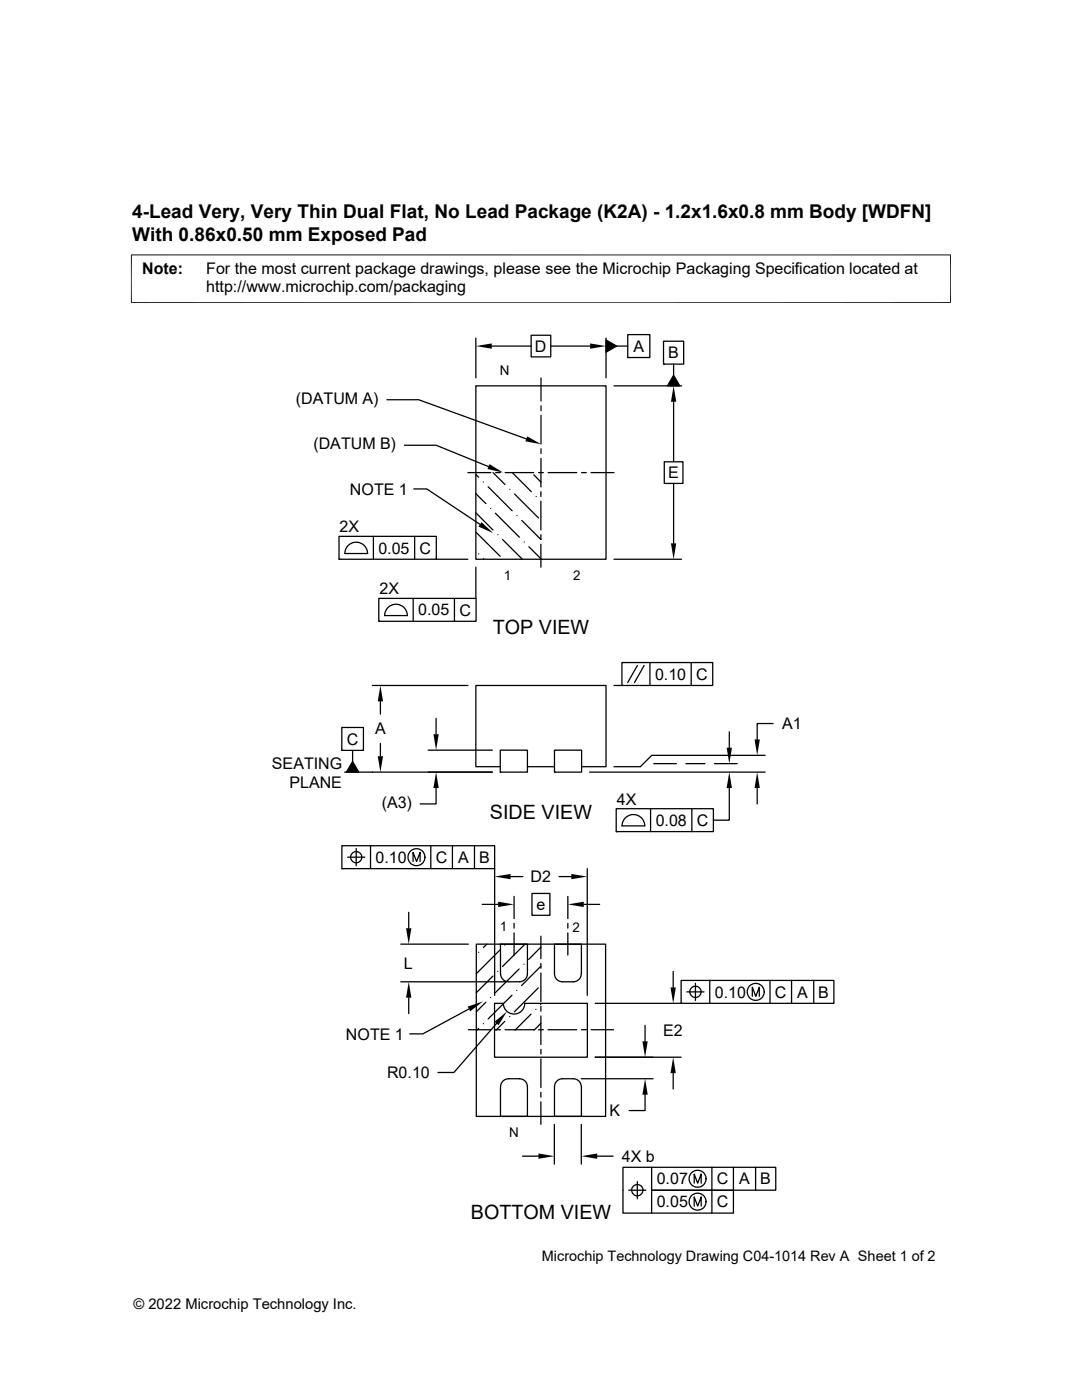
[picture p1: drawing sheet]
<svg xmlns="http://www.w3.org/2000/svg" width="216mm" height="279mm" viewBox="0 0 216 279" stroke-linecap="round" stroke-linejoin="round" font-family="sans-serif">
<g fill="none" stroke="#000" stroke-width=".25">
<path d="M77.2 79.8h6.3l21.5 7.8M95 77h25.9v34.6h-25.9zM95 67.5v7.9M98.1 69.1h7.9M106 66.9h3.9v4.3h-3.9zM107.9 75.4v4.6M109.9 69.1h7.9M120.9 67.9l2.1 1.2-2.1 1.2zM120.9 67.5v7.9M122.5 77h13.5M123 69.1h2.3M125.3 66.8h4.4v4.6h-4.4z"/>
<path d="M125.3 71.4h.1M132.4 68.1h4v4.6h-4zM132.4 72.7h.1M134.4 74.9l1.2 2.1h-2.4zM134.4 72.7v2.2M80.7 88.9h6.3l10.5 4.2M82.5 97.6h2.7l10.6 7M93.4 94.3h4.5M95 94.7l.5 .5M95 98.5l1.9 2M96.5 96.2h.1M97.4 97.2l4.8 4.7"/>
<path d="M98.4 94.3l2.4 2.4M98.9 94.3h.9M100.8 94.3h5.7M101.7 97.6h.1M102.2 94.3l3.8 3.8M102.7 98.6l4.8 4.8M106.5 94.8l1.4 1.4M107 99.1h.1M107.5 94.3h.9M107.9 98.1v1M107.9 81v.9M107.9 82.9v5.7"/>
<path d="M107.9 89.6v.9M107.9 91.5v5.7M109.4 94.3h5.7M116 94.3h1M117.9 94.3h4.6M132.5 92.2h3.8v4.3h-3.8zM134.4 80.2v12M134.4 96.5v11.9M67.6 107h19.5v4.6h-19.5zM67.6 111.6h.1M73.3 110.5a2.26 2.26 0 0 0-2.2-2.3 2.26 2.26 0 0 0-2.3 2.3h4.6M74.5 107v4.6"/>
<path d="M75.6 119.4h19.4v4.6h-19.4zM82.4 119.4v4.6M82.7 107v4.6M87 111.6h6.4M90.7 119.4v4.6M95 113.2v6.2M95 102.3l3.4 3.5M95 106.3l4.8 4.7M95.5 110.6h.1M96.5 111.5l.1 .1M97.9 101.5h.1M98.8 102.4l4.8 4.8"/>
<path d="M99.3 106.7h.1M100.3 107.7l3.9 3.9M103.1 102.9h.1M104.1 103.9l3.8 3.8v-1M104.6 108.2h.1M105.5 109.1l2.4 2.4M107.9 100v5.7M107.9 108.6v4.6M122.5 111.6h13.5M74.3 136.8h19.1M75.6 124h.1M75.9 140v2.5"/>
<path d="M76.7 122.9h4.6M76.8 122.9a2.26 2.26 0 0 1 2.2-2.3 2.26 2.26 0 0 1 2.3 2.3M122.5 136.8h1.6M124.1 132.2h18.1v4.6h-18.1zM127.2 132.8l-2 3.4M128.5 132.8l-1.9 3.4M129.7 132.2v4.6M137.9 132.2v4.6M68.2 145.2h4.3v4.6h-4.3zM68.2 149.8h.1M70.4 149.8v2.2M70.4 152l1.2 2.1h-2.5z"/>
<path d="M75.9 148.4v2.5M85.4 149.7h12.8M87 157.3v3.1h-3.2M87 143.4v3.1M98.2 154.1h-29.4M99.8 149.7h5.4v4.4h-5.4zM99.8 154.1h.1M99.8 153h-4.8v-16.2h25.9v16.2h-4.8M105.2 153h5.4M110.6 149.7h5.5v4.4h-5.5zM110.6 154.1h.1M117.6 154.1h35.1"/>
<path d="M130.5 152.4h4.5M136.9 152.4h3.8M142.6 152.4h4.5M145.5 157.3v6.4h-3.2M145.5 146v3.2M151.1 157.3v3.1M152.7 150.7h-22.7l-2.2 2.3h-5.3M154.3 144.4h-3.2v3.2M68.2 168.8h30.5v4.6h-30.5zM68.2 173.4h.1M69.4 171.1h3.4M71.1 169.4v3.4"/>
<path d="M73.9 168.8v4.6M82.4 171.9v-1.8l.7 1.8 .7-1.8v1.8M86 168.8v4.6M90.3 168.8v4.6M94.7 168.8v4.6M98.7 173.4v25.2M101.9 174.9h2.4M102.6 178.9v4.4M106.2 178.3h3.5v4.4h-3.5zM111.5 174.9h2.5M113.3 178.9v4.4M117.2 173.4v25.2"/>
<path d="M123 161.4h19.3v4.6h-19.3zM123 166h.1M124.9 163.1a2.27 2.27 0 0 1 2.4-.3 2.27 2.27 0 0 1 1.4 2h-4.6l.2-.9zM129.8 161.4v4.6M138 161.4v4.6M80 195.9h21M80 188.4h13.5M81.6 182.1v3.2M81.6 199.1v3.2M95 188.4h25.8v34.4h-25.8zM95.5 190.1h.1M96.2 180.5h3.2"/>
<path d="M97.1 188.4l-.6 .7M97.9 199.1h.1M98.4 194.8l-3.4 3.3M99.3 193.8h.1M99.8 189.6l-4.8 4.7M99.9 188.4h5.3v5.9a1.59 1.59 0 0 1-1.6 1.6h-2.1a1.59 1.59 0 0 1-1.6-1.6zM100.7 188.6h.1M102.2 198.6l-4.8 4.7M102.6 184.3v.9M102.6 186.2v4.4M103.1 197.7h.1M103.6 193.4l-4.8 4.7"/>
<path d="M104.5 192.4h.1M104.8 188.4l-4.5 4.5M107.4 197.2l-4.8 4.7M107.9 186.8v4.5M107.9 192.3v.9M107.9 194.2v5.7M107.9 189l-2.4 2.5M107.9 192.8l-3.8 3.9M113.3 184.3v.9M113.3 186.2v4.4M116 194.3a1.59 1.59 0 0 1-1.6 1.6h-2.2a1.59 1.59 0 0 1-1.6-1.6v-5.9h5.4v5.9M116.5 180.5h3.2"/>
<path d="M134.3 193.9v3.2M135.9 195.7h30.5v4.5h-30.5zM137.1 198h3.4M138.8 196.2v3.5M139.9 198a1.13 1.13 0 0 1-1.6 .9 1.13 1.13 0 0 1-.3-1.8 1.13 1.13 0 0 1 1.8 .4l.1 .5M141.6 195.7v4.5M150.1 198.8v-1.8l.7 1.8 .7-1.8v1.8M153.6 195.7v4.5M157.9 195.7v4.5M162.4 195.7v4.5M93.5 205.5h4.4M93.6 201.4l-9.2 4.9h-2.6"/>
<path d="M95.5 205.3l-.4 .3M96.5 204.3h.1M96.9 200l-1.9 1.9M98.7 200.2h1.7a2.14 2.14 0 0 0 2.2 2.2 2.14 2.14 0 0 0 2.1-2.2h12.5v10.8h-18.5zM98.9 205.5h.9M99.1 204.3l-8.5 9.7h-3.2M100.4 215.8l.8-.5h2.4a1.59 1.59 0 0 1 1.6 1.6v5.9h-5.3v-5.9l.2-.7zM100.7 203.8l-1.7 1.8M100.8 205.5h5.7M101.7 202.9h.1M106 202.4l-3.3 3.2M106.9 201.4h.1"/>
<path d="M107.5 205.5h.9M107.9 200.9v.9M107.9 202.8v5.7M107.9 209.4v1M107.9 211.3v5.7M107.9 218v.9M107.9 219.9v4.5M107.9 204.2l-1.3 1.4M107.9 200.4v.1M109.4 205.5h5.7M116 215.3h14.3M116 216.9a1.59 1.59 0 0 0-1.6-1.6h-2.2a1.59 1.59 0 0 0-1.6 1.6v5.9h5.4v-5.9"/>
<path d="M116 205.5h1M117.9 205.5h4.5M118.8 200.2h17.1M118.8 211h17.1M128.7 218.5v3.1h-3.2M128.7 204.6v3.2M134.3 214.2v3.1M135.9 200.2h.1M104.3 230.7h3.1M110.6 224.4v7.9M116 224.4v7.9M119.2 230.7h3.1"/>
<path d="M125.5 237.5h3.4M126 237.5a1.14 1.14 0 0 1 1.5-1.1 1.14 1.14 0 0 1 .5 1.8 1.14 1.14 0 0 1-1.9-.2l-.1-.5M127.2 235.8v3.4M130 233v4.5h16.3v4.6h-22v-9.1h30.5v4.5h-24.8v4.6M138.5 236.1v-1.8l.7 1.8 .7-1.8v1.8M142 233v9.1M146.3 233v4.5M150.8 233v4.5M138.5 240.7v-1.8l.7 1.8 .7-1.8v1.8"/>
<circle cx="71.1" cy="171.1" r="1.12"/>
<circle cx="83.1" cy="171.1" r="1.69"/>
<circle cx="150.8" cy="198" r="1.69"/>
<circle cx="139.2" cy="235.3" r="1.69"/>
<circle cx="139.2" cy="239.8" r="1.69"/>
</g>
<g fill="#000">
<path d="M95 69.1l3.1-.6v1.1zM117.8 68.5l3.1 .6-3.1 .5zM120.9 67.9l2.1 1.2-2.1 1.2zM134.4 74.9l1.2 2.1h-2.4zM97.7 92.6l2.7 1.7-3.1-.7zM105.2 87.1l2.8 1.6-3.2-.6zM134.4 77l.5 3.2h-1zM96.1 104.2l2.3 2.2-2.9-1.3zM133.9 108.4h1l-.5 3.2zM75.9 136.8l.5 3.2h-1zM70.4 152l1.2 2.1h-2.5zM75.4 150.9h1l-.5 3.2z"/>
<path d="M86.5 146.5h1l-.5 3.2zM87 154.1l.5 3.2h-1zM145 149.2h1l-.5 3.2zM145.5 154.1l.5 3.2h-1zM151.1 154.1l.5 3.2h-1zM150.6 147.6h1l-.5 3.1zM99.4 180l3.2 .5-3.2 .5zM98.7 174.9l3.2-.5v1.1zM114 174.4l3.2 .5-3.2 .6zM113.3 180.5l3.2-.5v1zM81.6 195.9l.5 3.2h-1.1zM81 185.3h1.1l-.5 3.1z"/>
<path d="M133.8 197.1h1.1l-.6 3.1zM93.3 200.9l3.1-1-2.6 1.9zM98.7 203.9l2.5-2-1.7 2.7zM128.2 207.8h1l-.5 3.2zM128.7 215.3l.5 3.2h-1zM134.3 211l.6 3.2h-1.1zM107.4 230.2l3.2 .5-3.2 .6zM116 230.7l3.2-.5v1.1z"/>
</g>
<path d="M26.1 50.9h163.7M26.2 50.8v9.7M189.7 50.8v9.7M26.1 60.4h163.7" fill="none" stroke="#000" stroke-width=".2"/>
<g font-size="3.9">
<text x="98.3" y="126.5">TOP VIEW</text>
<text x="97.8" y="163.4">SIDE VIEW</text>
<text x="93.9" y="243.3">BOTTOM VIEW</text>
</g>
<g font-size="3.8">
<text x="26.4" y="43.5">4-Lead Very, Very Thin Dual Flat, No Lead Package (K2A) - 1.2x1.6x0.8 mm Body [WDFN]</text>
<text x="26.4" y="48">With 0.86x0.50 mm Exposed Pad</text>
</g>
<g font-size="3.2">
<text x="28.4" y="54.6">Note:</text>
<text x="41.1" y="58.3">http://www.microchip.com/packaging</text>
<text x="41.1" y="54.6">For the most current package drawings, please see the Microchip Packaging Specification located at</text>
<text x="106.7" y="70.2">D</text>
<text x="126.4" y="70.2">A</text>
<text x="133.3" y="71.5">B</text>
<text x="59" y="80.6">(DATUM A)</text>
<text x="62.5" y="89.7">(DATUM B)</text>
<text x="133.3" y="95.5">E</text>
<text x="69.8" y="98.7">NOTE 1</text>
<text x="67.8" y="106.3">2X</text>
<text x="75.5" y="110.5">0.05</text>
<text x="83.7" y="110.5">C</text>
<text x="75.7" y="118.6">2X</text>
<text x="83.4" y="122.8">0.05</text>
<text x="91.7" y="122.9">C</text>
<text x="130.7" y="135.6">0.10</text>
<text x="138.9" y="135.7">C</text>
<text x="69.2" y="148.6">C</text>
<text x="74.8" y="146.6">A</text>
<text x="156" y="145.5">A1</text>
<text x="54.3" y="153.4">SEATING</text>
<text x="57.8" y="157.2">PLANE</text>
<text x="76.2" y="161.2">(A3)</text>
<text x="123.1" y="160.6">4X</text>
<text x="130.8" y="164.8">0.08</text>
<text x="139" y="164.8">C</text>
<text x="75" y="172.2">0.10</text>
<text x="87" y="172.2">C</text>
<text x="91.4" y="172.2">A</text>
<text x="95.6" y="172.2">B</text>
<text x="105.9" y="176.1">D2</text>
<text x="107.1" y="181.6">e</text>
<text x="80.6" y="193.3">L</text>
<text x="142.6" y="199.1">0.10</text>
<text x="154.6" y="199.1">C</text>
<text x="159.1" y="199.1">A</text>
<text x="163.3" y="199.1">B</text>
<text x="69" y="207.5">NOTE 1</text>
<text x="132.3" y="206.8">E2</text>
<text x="77.2" y="215.2">R0.10</text>
<text x="121.6" y="222.8">K</text>
<text x="124.1" y="231.9">4X b</text>
<text x="131" y="236.4">0.07</text>
<text x="143" y="236.4">C</text>
<text x="147.5" y="236.4">A</text>
<text x="151.7" y="236.4">B</text>
<text x="131" y="241">0.05</text>
<text x="143" y="241">C</text>
</g>
<g font-size="2.9">
<text x="108.1" y="251.7">Microchip Technology Drawing C04-1014 Rev A Sheet 1 of 2</text>
<text x="26.6" y="261.3">© 2022 Microchip Technology Inc.</text>
</g>
<g font-size="2.7">
<text x="99.7" y="74.8">N</text>
<text x="100.5" y="115.7">1</text>
<text x="114.4" y="115.8">2</text>
<text x="99.8" y="185.9">1</text>
<text x="114.2" y="185.9">2</text>
<text x="101.6" y="227">N</text>
</g>
</svg>
